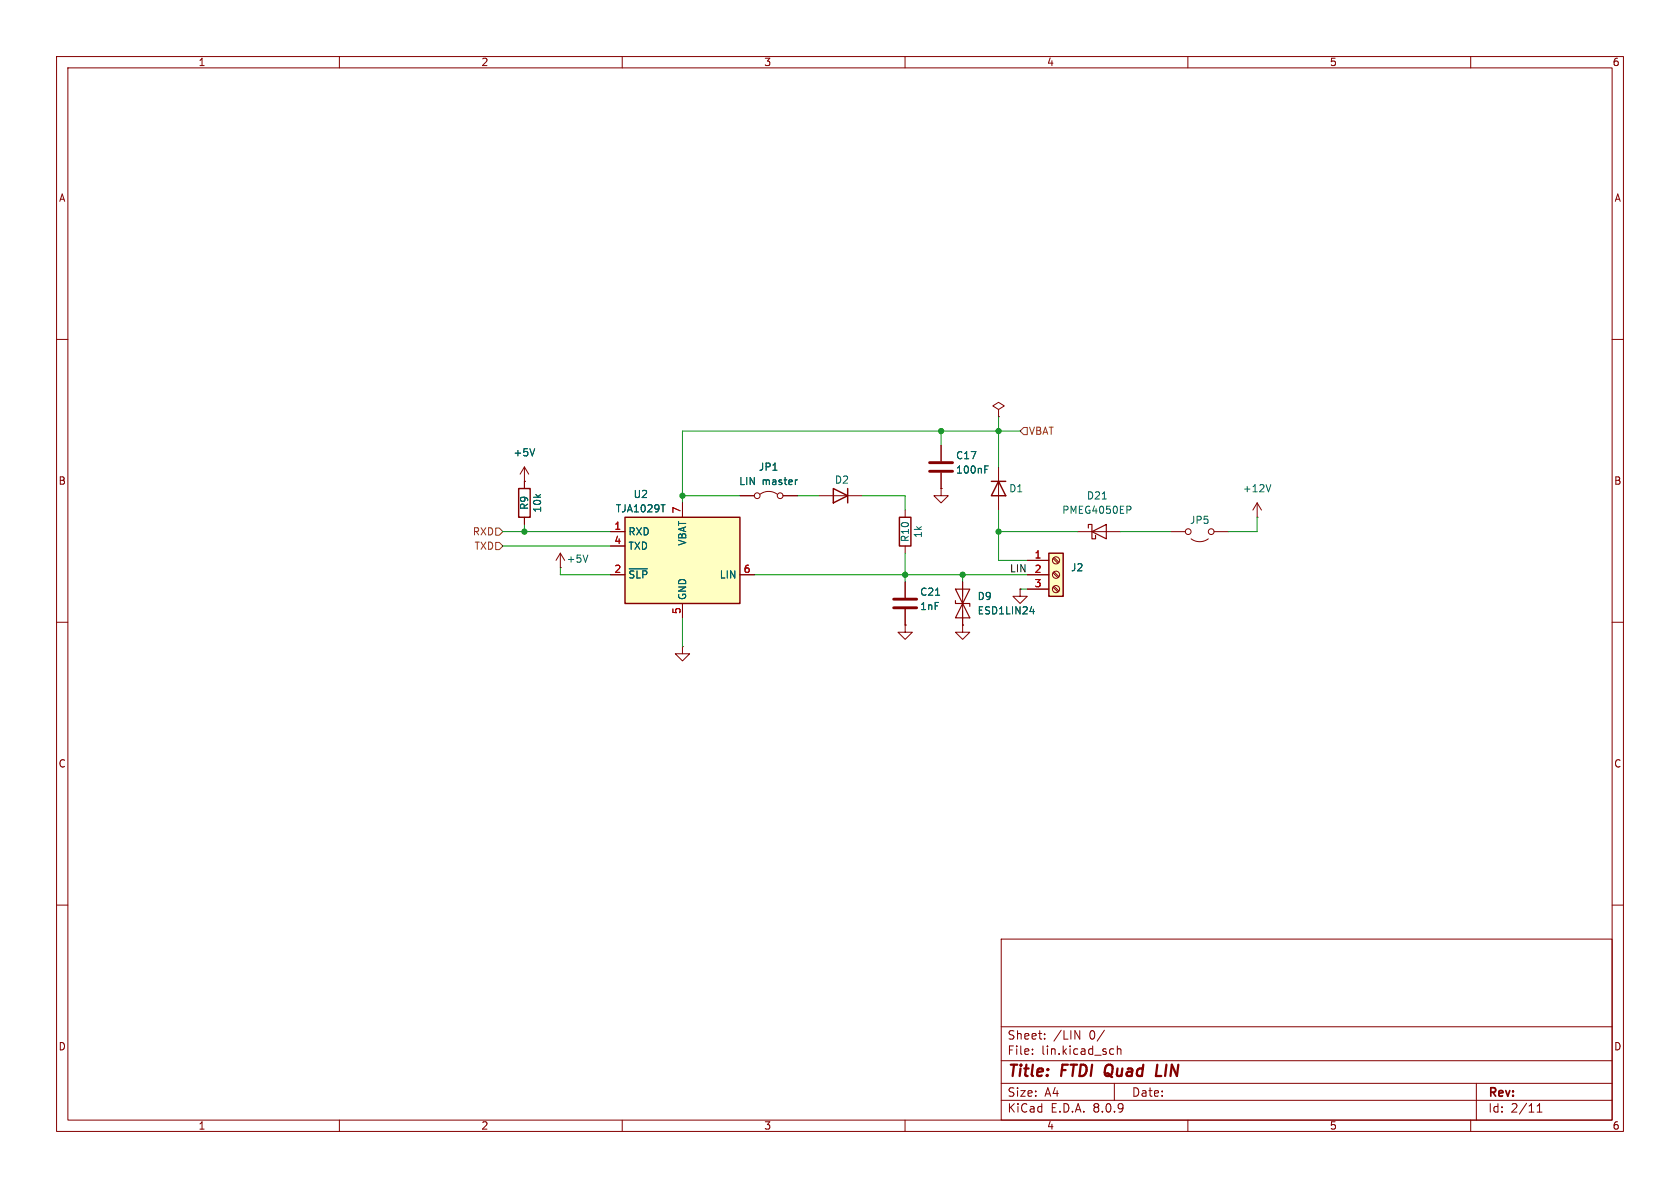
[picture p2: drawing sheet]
<svg xmlns="http://www.w3.org/2000/svg" width="297mm" height="210mm" viewBox="0 0 297 210" stroke-linecap="round" stroke-linejoin="round" font-family="sans-serif">
<g fill="none" stroke="#840000" stroke-width=".18">
<path d="M10 10h277v190h-277zM12 12h273v186h-273zM60 10v2M110 10v2M160 10v2M210 10v2M260 10v2M10 60h2M176.5 72.4l1-.6-1-.7-1 .7 1 .6v1.3M176.5 73.7h.1M285 60h2M160 90.2v1.2"/>
<path d="M160 96.5v1.3M10 110h2M170.2 110.5v1.3h1.2l-1.2 1.2-1.3-1.2h1.3M170.2 110.5h.1M170.2 102.9v7.6M180.3 104.1v1.3h1.3l-1.3 1.3-1.2-1.3h1.2M180.3 104.1h.1M285 110h2M10 160h2M177 166h108v32h-108zM285 160h2M60 198v2"/>
<path d="M110 198v2M160 198v2M177 194.5h108M177 191.5h108M177 187.5h108M177 181.5h108M182.5 186.3v.1M182.5 185.5v.1M184.7 183.6v.1M184.7 182.8v.1M190 182.2l.9 1.5v-1.5M195.2 182.1l-1.2 2"/>
<path d="M196.5 185.4l.4 .1M196.9 186.3l-.4 .1M197 191.5v3M197.5 185.5l.2-.1 .4 .1 .1 .9M197.5 184.9v1.5M210 198v2M260 198v2M261 191.5v6.5M271.7 196.6h.9M271.7 195.5l.5-.4v1.5"/>
</g>
<path d="M195.5 188.5a1.5 1.5 0 0 0 0 1.6M204.6 188.2l-.3 2h1" fill="none" stroke="#840000" stroke-width=".4"/>
<path d="M159 91.4h2v5.1h-2z" fill="none" stroke="#840000" stroke-width=".25"/>
<path d="M168.9 106.2v.5h2.5v.5M168.9 104.1h2.5l-1.2 2.6zM170.2 106.7l1.2 2.5h-2.5z" fill="none" stroke="#840000" stroke-width=".2"/>
<path d="M182.1 108.1h.8M182.7 107.7v.8" fill="none" stroke="#006464" stroke-width=".18"/>
<path d="M110.5 91.4h20.3v15.3h-20.3z" fill="#ffffc2"/>
<path d="M110.5 91.4h20.3v15.3h-20.3z" fill="none" stroke="#840000" stroke-width=".25"/>
<g fill="none" stroke="#840000" stroke-width=".18">
<path d="M99.1 97.8l-.8 1.3M99.1 97.8v2.5M99.1 97.8l.7 1.3M107.9 94h2.6M107.9 96.5h2.6M120.6 88.9v2.5M190.5 94h7.6M99.1 100.3h.1M107.9 101.6h2.6M120.6 114.3v1.3h1.3l-1.3 1.2-1.2-1.2h1.2M120.6 114.3h.1M120.6 106.7v2.5"/>
<path d="M130.8 101.6h2.5M160 102.9v2.8M160 107.7v2.8"/>
</g>
<path d="M103.9 98.1l-.4 1.3M116.9 89.2h.7M194.9 88.2h.7M199.7 89.5l.2 .2v.3l-.2 .1M111.2 100.6h3.3M165.4 105.2h.7" fill="none" stroke="#006464" stroke-width=".18"/>
<path d="M192.4 93.3v-.6h.6v2.6h.7v-.7M193 94l2.6-1.3v2.6z" fill="none" stroke="#840000" stroke-width=".2"/>
<path d="M158 107.4h4.1M158 105.9h4.1" fill="none" stroke="#840000" stroke-width=".51"/>
<path d="M185.4 97.8h2.6v7.6h-2.6z" fill="#ffffc2"/>
<path d="M91.7 86.4h2v5h-2zM147.3 86.4l2.6 1.2-2.6 1.3zM149.9 86.4v2.5M175.3 85.1h2.5M176.5 85.1l1.3 2.5h-2.5zM185.4 97.8h2.6v7.6h-2.6z" fill="none" stroke="#840000" stroke-width=".25"/>
<g fill="none" stroke="#840000" stroke-width=".18">
<path d="M166.4 78.7v2.8M92.7 85.1h.1M92.7 82.6v3.8M92.7 91.4v1.3M92.7 82.6l-.8 1.2M92.7 82.6l.8 1.2M107.9 94h2.6M107.9 96.5h2.6M120.6 88.9v2.5M130.8 87.6h2.5M134.4 87.4a2.54 2.54 0 0 1 3 0M138.4 87.6h2.6"/>
<path d="M144.8 87.6h7.6M166.4 86.4v1.2h1.2l-1.2 1.3-1.3-1.3h1.3M166.4 86.4h.1M166.4 83.6v2.8M176.5 82.6v7.6M181.6 99.1h3.8M186.2 98.7l.8 .9M186.3 98.6l.9 .8M207 94h2.5M210.6 95.3a2.54 2.54 0 0 0 3 0M214.6 94h2.6M222.2 91.4h.1"/>
<path d="M222.2 88.9l-.7 1.3M222.2 88.9v2.5M222.2 88.9l.8 1.3M107.9 101.6h2.6M120.6 106.7v2.5M130.8 101.6h2.5M160 110.5v1.3h1.3l-1.3 1.2-1.3-1.2h1.3M160 110.5h.1M160 102.9v2.8M160 107.7v2.8M170.2 110.5h.1M170.2 102.9v2.5"/>
<path d="M170.2 108v2.5M180.3 104.1h.1M181.6 101.6h3.8M181.6 104.1h3.8M186.2 103.8l.8 .8M186.2 101.3l.8 .8M186.3 103.6l.9 .9M186.3 101.1l.9 .8"/>
<circle cx="133.9" cy="87.6" r=".51"/>
<circle cx="137.9" cy="87.6" r=".51"/>
<circle cx="186.7" cy="99.1" r=".63"/>
<circle cx="210.1" cy="94" r=".51"/>
<circle cx="214.1" cy="94" r=".51"/>
<circle cx="186.7" cy="101.6" r=".63"/>
<circle cx="186.7" cy="104.1" r=".63"/>
</g>
<path d="M94.5 79.3l-.4 1.3M116.9 89.2h.7M141 84.8l-.3 .1M174.1 83h.4M174.1 82.4h.6M224.7 85.7l-.5 1.2M111.2 100.6h3.3M165.4 105.2h.7M182.1 108.1h.8M182.7 107.7v.8" fill="none" stroke="#006464" stroke-width=".18"/>
<path d="M164.3 83.3h4.1M164.3 81.8h4.1" fill="none" stroke="#840000" stroke-width=".51"/>
<path d="M181 75.6h.6v1.2h-.6l-.7-.6zM87.6 95.9h.7l.6 .6-.6 .7h-.7zM87.6 93.3h.7l.6 .7-.6 .6h-.7z" fill="none" stroke="#725600" stroke-width=".18"/>
<g fill="none" stroke="#009600" stroke-width=".18">
<path d="M166.4 76.2v2.5M176.5 73.7v8.9M180.3 76.2h-59.7v12.7M88.9 96.5h19M88.9 94h19M92.7 92.7v1.3M120.6 87.6h10.2M141 87.6h3.8M152.4 87.6h7.6v2.6M160 97.8v5.1M176.5 94h14M176.5 90.2v8.9h5.1"/>
<path d="M198.1 94h8.9M222.2 91.4v2.6h-5M99.1 100.3v1.3h8.8M120.6 109.2v5.1M133.3 101.6h48.3M170.2 101.6v1.3M180.3 104.1h1.3"/>
</g>
<g fill="#009600" stroke="#009600" stroke-width=".18">
<circle cx="166.4" cy="76.2" r=".46"/>
<circle cx="176.5" cy="94" r=".46"/>
<circle cx="170.2" cy="101.6" r=".46"/>
<circle cx="176.5" cy="76.2" r=".46"/>
<circle cx="120.6" cy="87.6" r=".46"/>
<circle cx="160" cy="101.6" r=".46"/>
<circle cx="92.7" cy="94" r=".46"/>
</g>
<g font-size="2.8" fill="#840000">
<text x="178" y="190.9">Title:</text>
<text x="187.7" y="190.9">FTDI</text>
<text x="196.2" y="190.9">Quad</text>
<text x="206" y="190.9">LIN</text>
</g>
<g font-size="2.1" fill="#840000">
<text x="178" y="184">Sheet:</text>
<text x="186.2" y="184">/LIN</text>
<text x="192.6" y="184">0/</text>
<text x="178" y="186.7">File:</text>
<text x="184.1" y="186.7">lin.kicad_sch</text>
<text x="178" y="196.9">KiCad</text>
<text x="178" y="194.1">Size:</text>
<text x="184.7" y="194.1">A4</text>
<text x="185.7" y="196.9">E.D.A.</text>
<text x="193.3" y="196.9">8.0.9</text>
<text x="200" y="194.1">Date:</text>
<text x="263" y="194.3">Rev:</text>
<text x="263" y="196.9">Id:</text>
<text x="267.1" y="196.9">2/11</text>
</g>
<g font-size="1.8" fill="#840000">
<text x="35" y="11.9">1</text>
<text x="85" y="11.9">2</text>
<text x="135" y="11.9">3</text>
<text x="185" y="11.9">4</text>
<text x="235" y="11.9">5</text>
<text x="285" y="11.9">6</text>
<text x="10.3" y="35.9">A</text>
<text x="285.3" y="35.9">A</text>
<text x="10.3" y="85.9">B</text>
<text x="285.3" y="85.9">B</text>
<text x="10.3" y="135.9">C</text>
<text x="285.3" y="135.9">C</text>
<text x="10.3" y="185.9">D</text>
<text x="285.3" y="185.9">D</text>
<text x="35" y="199.9">1</text>
<text x="85" y="199.9">2</text>
<text x="135" y="199.9">3</text>
<text x="185" y="199.9">4</text>
<text x="235" y="199.9">5</text>
<text x="285" y="199.9">6</text>
</g>
<g font-size="1.8" fill="#725600">
<text x="181.8" y="77.1">VBAT</text>
<text x="83.5" y="94.8">RXD</text>
<text x="83.8" y="97.4">TXD</text>
</g>
<g font-size="1.8" fill="#006464">
<text x="90.7" y="80.9">+5V</text>
<text x="134.1" y="83.4">JP1</text>
<text x="168.9" y="83.9">100nF</text>
<text x="168.9" y="81.4">C17</text>
<text x="111.9" y="88.2">U2</text>
<text x="130.6" y="86">LIN</text>
<text x="134.7" y="86">master</text>
<text x="147.5" y="85.7">D2</text>
<text x="178.3" y="87.2">D1</text>
<text x="192" y="88.5">D21</text>
<text x="219.6" y="87.2">+12V</text>
<text x="93.6" y="90.2" transform="rotate(-90 93.6 90.2)">R9</text>
<text x="95.9" y="90.7" transform="rotate(-90 95.9 90.7)">10k</text>
<text x="108.8" y="90.8">TJA1029T</text>
<text x="111" y="94.8">RXD</text>
<text x="160.9" y="95.9" transform="rotate(-90 160.9 95.9)">R10</text>
<text x="163.2" y="95.2" transform="rotate(-90 163.2 95.2)">1k</text>
<text x="187.7" y="91">PMEG4050EP</text>
<text x="210.3" y="92.8">JP5</text>
<text x="100.1" y="99.7">+5V</text>
<text x="111" y="97.4">TXD</text>
<text x="121.5" y="96.6" transform="rotate(-90 121.5 96.6)">VBAT</text>
<text x="189.2" y="101.2">J2</text>
<text x="111" y="102.5">~{SLP}</text>
<text x="121.5" y="106.2" transform="rotate(-90 121.5 106.2)">GND</text>
<text x="127.1" y="102.5">LIN</text>
<text x="162.6" y="105.5">C21</text>
<text x="172.7" y="106.3">D9</text>
<text x="162.6" y="108.1">1nF</text>
<text x="172.7" y="108.8">ESD1LIN24</text>
</g>
<g font-size="1.8" fill="#a90000">
<text x="108.5" y="93.7">1</text>
<text x="120.4" y="90.9" transform="rotate(-90 120.4 90.9)">7</text>
<text x="108.5" y="101.3">2</text>
<text x="108.5" y="96.3">4</text>
<text x="131.4" y="101.3">6</text>
<text x="182.8" y="98.8">1</text>
<text x="182.8" y="101.3">2</text>
<text x="182.8" y="103.9">3</text>
<text x="120.4" y="108.7" transform="rotate(-90 120.4 108.7)">5</text>
</g>
<text font-size="1.8" fill="#0f0f0f" x="178.4" y="101.3">LIN</text>
</svg>
